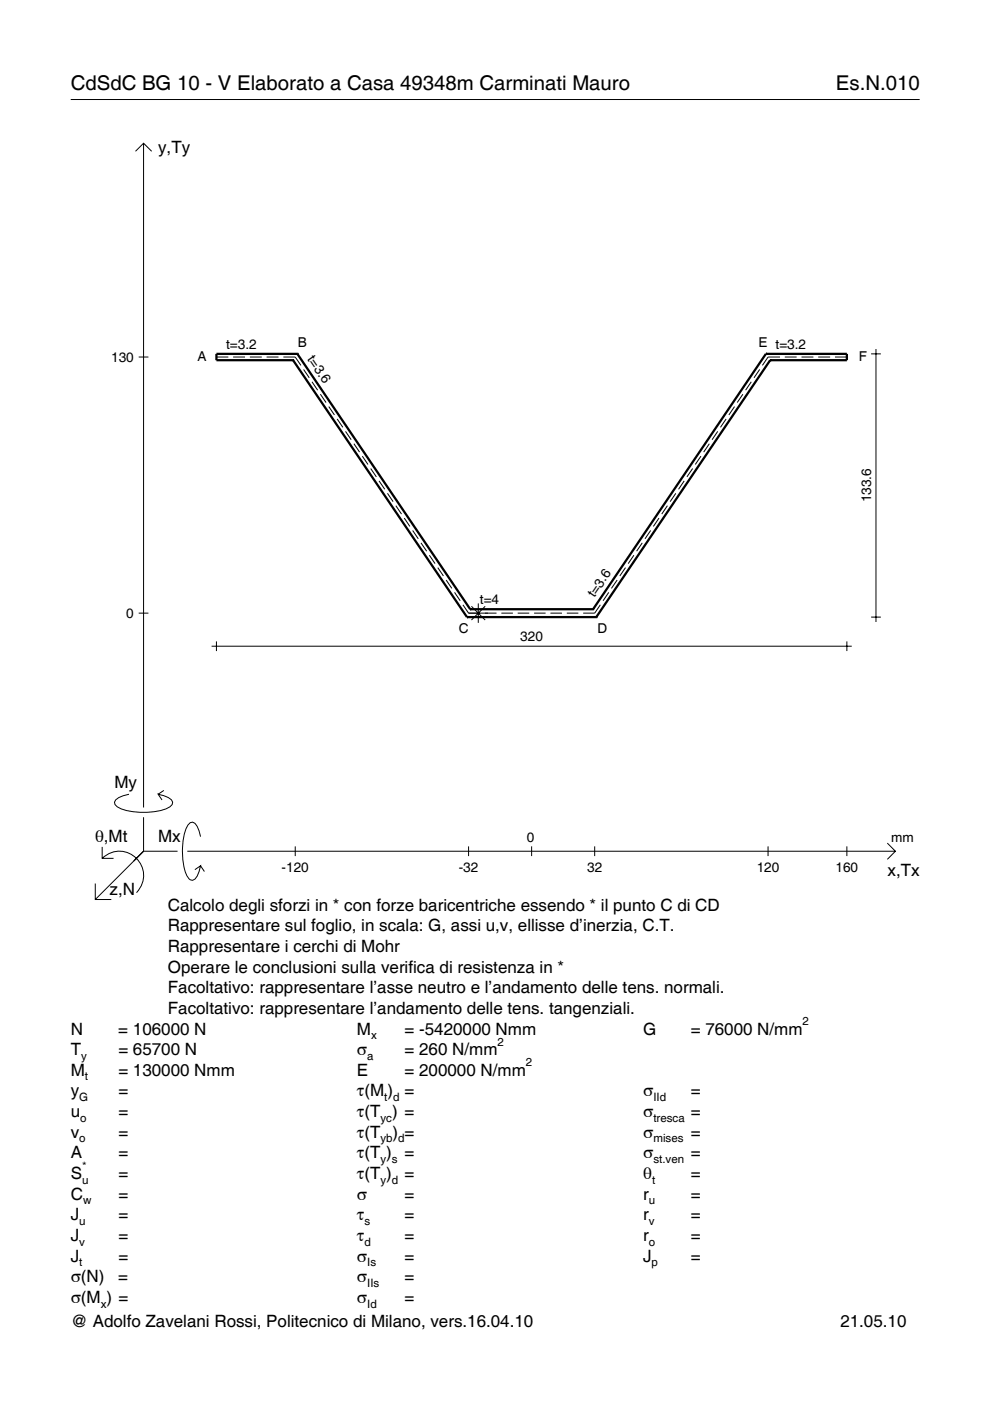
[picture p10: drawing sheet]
<svg xmlns="http://www.w3.org/2000/svg" width="210mm" height="297mm" viewBox="0 0 210 297" stroke-linecap="round" stroke-linejoin="round" font-family="sans-serif">
<g fill="none" stroke="#000" stroke-width=".21">
<path d="M15 21.1h180M28.7 32.1l1.7-1.7 1.8 1.7M30.4 30.4v140.8M29.4 75.7h2.1M45.9 75.7h2.5M49.4 75.7h2.5M53 75.7h2.5M56.5 75.7h2.5M60.1 75.7h2.5l1.2 1.8M64.4 78.3l1.2 1.8M161.1 78.3l-1.2 1.8M165.4 75.7h-2.6l-1.2 1.8"/>
<path d="M166.4 75.7h2.5M169.9 75.7h2.6M173.5 75.7h2.5M177 75.7h2.6M184.7 75h2.1M185.7 74v57.9M66.1 80.9l1.2 1.8M67.9 83.6l1.2 1.7M69.7 86.2l1.2 1.8M71.5 88.8l1.2 1.8M73.3 91.5l1.2 1.7M75 94.1l1.2 1.8"/>
<path d="M76.8 96.7l1.2 1.8M78.6 99.3l1.2 1.8M146.8 99.3l-1.2 1.8M148.6 96.7l-1.2 1.8M150.4 94.1l-1.2 1.8M152.2 91.5l-1.2 1.7M154 88.8l-1.2 1.8M155.7 86.2l-1.2 1.8M157.5 83.6l-1.2 1.7M159.3 80.9l-1.2 1.8M80.4 102l1.2 1.7M82.1 104.6l1.2 1.8"/>
<path d="M83.9 107.2l1.2 1.8M85.7 109.8l1.2 1.8M87.5 112.5l1.2 1.7M89.3 115.1l1.2 1.8M91 117.7l1.2 1.8M134.4 117.7l-1.2 1.8M136.2 115.1l-1.2 1.8M138 112.5l-1.2 1.7M139.7 109.8l-1.2 1.8M141.5 107.2l-1.2 1.8M143.3 104.6l-1.2 1.8M145.1 102l-1.2 1.7"/>
<path d="M29.4 130h2.1M44.9 137h135.7M45.9 136v2M92.8 120.3l1.2 1.8M94.6 123l1.2 1.7M96.4 125.6l1.2 1.8M98.1 128.2l1.2 1.8h6M100 128.5l2.9 3M101.4 127.9v4.2M102.9 128.5l-2.9 3M106.3 130h2.4M109.8 130h2.4"/>
<path d="M113.2 130h2.5M116.7 130h2.4M120.2 130h2.4M127.3 128.2l-1.2 1.8h-2.5M129.1 125.6l-1.2 1.8M130.8 123l-1.2 1.7M132.6 120.3l-1.2 1.8M179.6 136v2M184.7 130.8h2.1M21.7 179.6v2.4h2.4M27.3 168.4a3.6 3.6 0 0 0-3 1.7l.1 .5a5.6 5.6 0 0 0 3.8 1.5 13.4 13.4 0 0 0 7.8-1l.5-.5 .1-.5a3.6 3.6 0 0 0-3.1-1.7l.8 1.2M30.4 173.3v7.2"/>
<path d="M34.7 167.6l-1.2 .8M42.5 177.4a3.6 3.6 0 0 0-1.7-3.1l-.5 .1a5.7 5.7 0 0 0-1.5 3.8 13.9 13.9 0 0 0 1.1 7.9l.4 .4 .5 .1a3.6 3.6 0 0 0 1.7-3l-1.2 .8M62.6 179.4v2.1M99.3 179.4v2.1M112.7 179.4v2.1M126.1 179.4v2.1M162.8 179.4v2.1M179.6 179.4v2.1M188.1 178.8l1.7 1.7-1.7 1.7M20.2 187.3v3.4h3.4M21.7 182a5.1 5.1 0 0 1 7.2 0 5.1 5.1 0 0 1 0 7.3M30.4 180.5l-10.2 10.2"/>
<path d="M30.4 180.5h7.2M39.7 180.5h150.1M42.5 183.6l.8 1.2"/>
</g>
<g fill="none" stroke="#000" stroke-width=".48">
<path d="M62.1 76.4h.1M62.1 76.4l36.9 54.4M63 75h.1M63 75h-17.1v1.4h16.2M63 75l36.7 54.2M162.4 75h.1M162.4 75h17.2v1.4h-16.3M162.4 75l-36.7 54.2M163.3 76.4h.1M163.3 76.4l-36.9 54.4M99 130.8h.1M99 130.8h27.4"/>
<path d="M99.7 129.2h.1M99.7 129.2h26M125.7 129.2h.1M126.4 130.8h.1"/>
</g>
<g font-size="4.3">
<text x="15" y="19">CdSdC BG 10 - V Elaborato a Casa 49348m Carminati Mauro</text>
<text x="177.2" y="19">Es.N.010</text>
</g>
<g font-size="3.6">
<text x="33.5" y="32.4">y,Ty</text>
<text x="24.3" y="167.1">My</text>
<text x="20.1" y="178.4">θ,Mt</text>
<text x="33.5" y="178.4">Mx</text>
<text x="188.2" y="185.6">x,Tx</text>
<text x="23.2" y="189.7">z,N</text>
<text x="35.6" y="193.1">Calcolo degli sforzi in * con forze baricentriche essendo * il punto C di CD</text>
<text x="35.6" y="197.5">Rappresentare sul foglio, in scala: G, assi u,v, ellisse d’inerzia, C.T.</text>
<text x="35.6" y="201.8">Rappresentare i cerchi di Mohr</text>
<text x="35.6" y="206.2">Operare le conclusioni sulla verifica di resistenza in *</text>
<text x="35.6" y="210.6">Facoltativo: rappresentare l’asse neutro e l’andamento delle tens. normali.</text>
<text x="35.6" y="215">Facoltativo: rappresentare l’andamento delle tens. tangenziali.</text>
<text x="15" y="219.3">N</text>
<text x="25.1" y="219.3">= 106000 N</text>
<text x="75.7" y="219.3">M</text>
<text x="85.8" y="219.3">= -5420000 Nmm</text>
<text x="136.4" y="219.3">G</text>
<text x="146.5" y="219.3">= 76000 N/mm</text>
<text x="15" y="223.7">T</text>
<text x="25.1" y="223.7">= 65700 N</text>
<text x="75.7" y="223.7">σ</text>
<text x="85.8" y="223.7">= 260 N/mm</text>
<text x="15" y="232.5">y</text>
<text x="15" y="228.1">M</text>
<text x="25.1" y="232.5">=</text>
<text x="25.1" y="228.1">= 130000 Nmm</text>
<text x="75.7" y="228.1">E</text>
<text x="75.7" y="232.5">τ(M ) =</text>
<text x="85.8" y="228.1">= 200000 N/mm</text>
<text x="136.4" y="232.5">σ</text>
<text x="146.5" y="232.5">=</text>
<text x="15" y="236.8">u</text>
<text x="25.1" y="236.8">=</text>
<text x="75.7" y="236.8">τ(T ) =</text>
<text x="136.4" y="236.8">σ</text>
<text x="146.5" y="236.8">=</text>
<text x="15" y="241.2">v</text>
<text x="15" y="245.6">A</text>
<text x="25.1" y="241.2">=</text>
<text x="25.1" y="245.6">=</text>
<text x="75.7" y="245.6">τ(T )</text>
<text x="75.7" y="241.2">τ(T</text>
<text x="83.3" y="241.2">) =</text>
<text x="85.8" y="245.6">=</text>
<text x="136.4" y="241.2">σ</text>
<text x="136.4" y="245.6">σ</text>
<text x="146.5" y="241.2">=</text>
<text x="146.5" y="245.6">=</text>
<text x="15" y="250">S</text>
<text x="25.1" y="250">=</text>
<text x="75.7" y="250">τ(T )</text>
<text x="85.8" y="250">=</text>
<text x="136.4" y="250">θ</text>
<text x="146.5" y="250">=</text>
<text x="15" y="254.3">C</text>
<text x="25.1" y="254.3">=</text>
<text x="75.7" y="254.3">σ</text>
<text x="85.8" y="254.3">=</text>
<text x="136.4" y="254.3">r</text>
<text x="146.5" y="254.3">=</text>
<text x="15" y="263.1">J</text>
<text x="15" y="258.7">J</text>
<text x="25.1" y="263.1">=</text>
<text x="25.1" y="258.7">=</text>
<text x="75.7" y="258.7">τ</text>
<text x="75.7" y="263.1">τ</text>
<text x="85.8" y="258.7">=</text>
<text x="85.8" y="263.1">=</text>
<text x="136.4" y="258.7">r</text>
<text x="136.4" y="263.1">r</text>
<text x="146.5" y="258.7">=</text>
<text x="146.5" y="263.1">=</text>
<text x="15" y="267.5">J</text>
<text x="25.1" y="267.5">=</text>
<text x="75.7" y="267.5">σ</text>
<text x="85.8" y="267.5">=</text>
<text x="136.4" y="267.5">J</text>
<text x="146.5" y="267.5">=</text>
<text x="15" y="271.8">σ(N)</text>
<text x="25.1" y="271.8">=</text>
<text x="75.7" y="271.8">σ</text>
<text x="85.8" y="271.8">=</text>
<text x="15" y="276.2">σ(M ) =</text>
<text x="15" y="281.4">@ Adolfo Zavelani Rossi, Politecnico di Milano, vers.16.04.10</text>
<text x="75.7" y="276.2">σ</text>
<text x="85.8" y="276.2">=</text>
<text x="178.2" y="281.4">21.05.10</text>
</g>
<g font-size="2.9">
<text x="23.6" y="76.7">130</text>
<text x="41.9" y="76.6">A</text>
<text x="47.9" y="74">t=3.2</text>
<text x="63.1" y="73.5">B</text>
<text x="65.1" y="76.2" transform="rotate(56 65.1 76.2)">t=3.6</text>
<text x="160.8" y="73.5">E t=3.2</text>
<text x="182.1" y="76.6">F</text>
<text x="184.7" y="106.5" transform="rotate(-90 184.7 106.5)">133.6</text>
<text x="26.8" y="131">0</text>
<text x="101.8" y="128.1">t=4</text>
<text x="126" y="126.9" transform="rotate(-56 126 126.9)">t=3.6</text>
<text x="97.3" y="134.1">C</text>
<text x="110.3" y="136">320</text>
<text x="126.7" y="134.1">D</text>
<text x="111.7" y="178.4">0</text>
<text x="189" y="178.4">mm</text>
<text x="59.7" y="184.9">-120</text>
<text x="97.3" y="184.9">-32</text>
<text x="124.5" y="184.9">32</text>
<text x="160.4" y="184.9">120</text>
<text x="177.2" y="184.9">160</text>
</g>
<g font-size="2.4">
<text x="78.7" y="220.3">x</text>
<text x="105.5" y="221.7">2</text>
<text x="170.2" y="217.3">2</text>
<text x="17.2" y="224.7">y</text>
<text x="77.9" y="224.7">a</text>
<text x="111.5" y="226.1">2</text>
<text x="16.8" y="233.5">G</text>
<text x="18" y="229.1">t</text>
<text x="81.5" y="233.5">t d</text>
<text x="138.5" y="233.5">IId</text>
<text x="17" y="237.8">o</text>
<text x="80.7" y="237.8">yc</text>
<text x="138.5" y="237.8">tresca</text>
<text x="16.8" y="242.2">o</text>
<text x="80.7" y="242.2">yb d</text>
<text x="138.5" y="242.2">mises</text>
<text x="17.4" y="251">u</text>
<text x="17.4" y="248">*</text>
<text x="80.7" y="246.6">y s</text>
<text x="80.7" y="251">y d</text>
<text x="138.2" y="251">t</text>
<text x="138.5" y="246.6">st.ven</text>
<text x="17.6" y="255.3">w</text>
<text x="137.6" y="255.3">u</text>
<text x="16.8" y="259.7">u</text>
<text x="77.3" y="259.7">s</text>
<text x="137.6" y="259.7">v</text>
<text x="16.8" y="264.1">v</text>
<text x="16.8" y="268.5">t</text>
<text x="77.3" y="264.1">d</text>
<text x="77.9" y="268.5">Is</text>
<text x="137.6" y="264.1">o</text>
<text x="138.2" y="268.5">p</text>
<text x="77.9" y="272.8">IIs</text>
<text x="21.4" y="277.2">x</text>
<text x="77.9" y="277.2">Id</text>
</g>
</svg>
